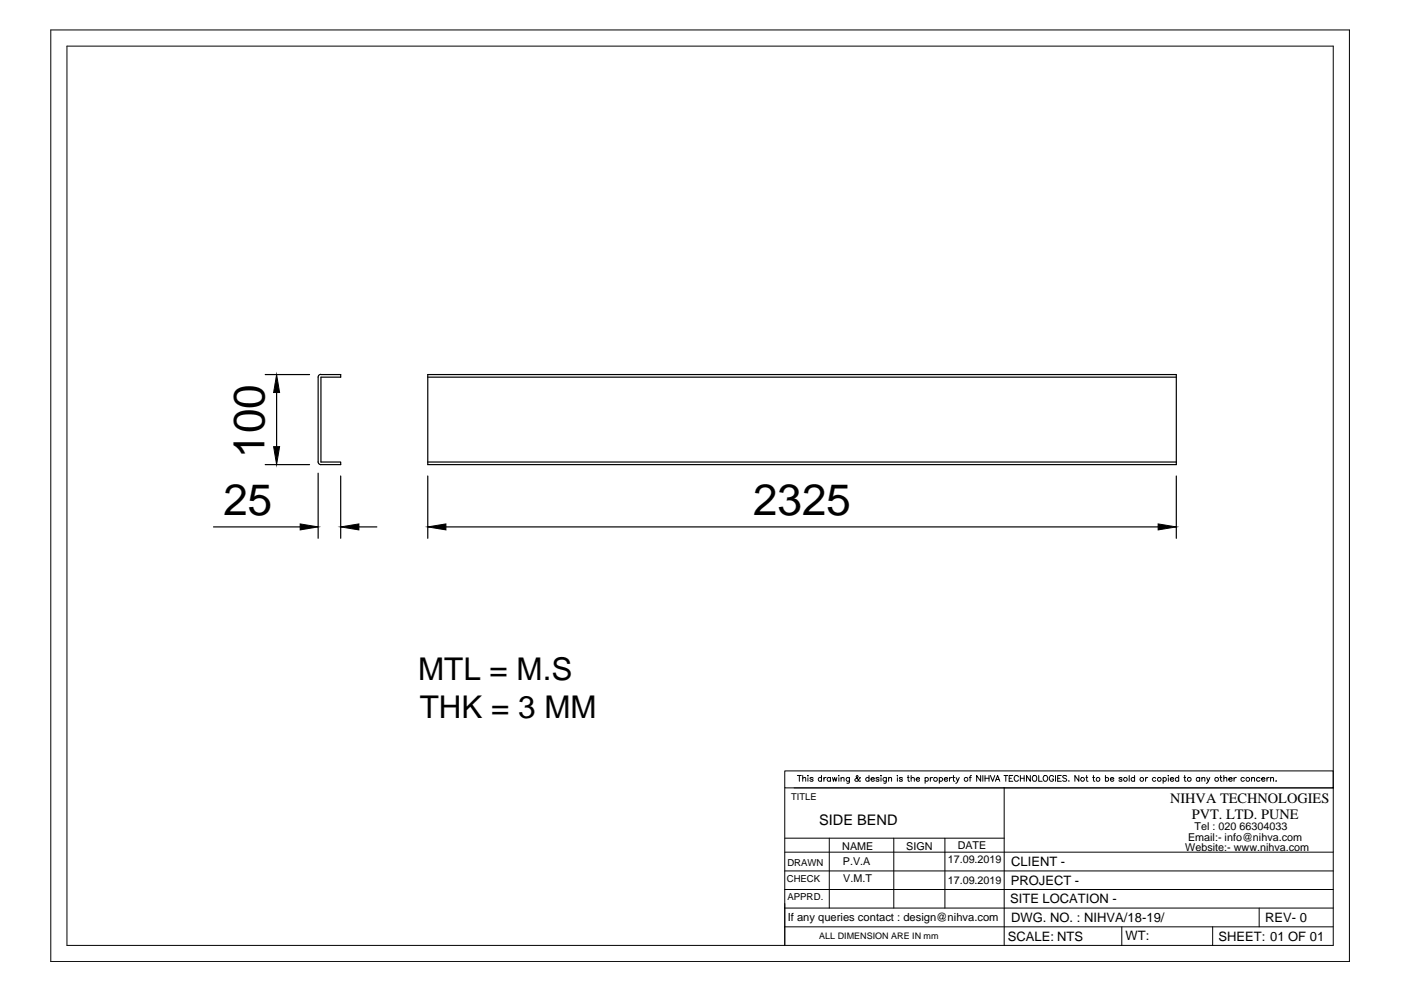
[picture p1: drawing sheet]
<svg xmlns="http://www.w3.org/2000/svg" width="297mm" height="210mm" viewBox="0 0 297 210" stroke-linecap="round" stroke-linejoin="round" font-family="sans-serif">
<!-- layer: 0 -->
<g fill="none" stroke="#000" stroke-width=".25">
<path d="M56.2 79.4h9.4M67.5 80v17.9l.2 .5 .3 .1M68 79.4l-.3 .1-.2 .4M68 79.4h4.2v.6h-4.2v18h4.2v.5h-4.2M90.7 79.4h158.7v19.1h-158.7zM90.7 80h158.7M56.2 98.5h9.4M58.6 83.2v11.5M90.7 98h158.7M45.3 111.7h18.3M67.5 100.3v13.8M72.2 100.9v13.2"/>
<path d="M76.1 111.7h3.8M90.7 100.9v13.2M94.5 111.7h151M249.4 100.9v13.2"/>
</g>
<path d="M58 94.7h1.3l-.7 3.8zM58.6 79.4l.7 3.8h-1.3zM63.6 111.1l3.9 .6-3.9 .7zM72.2 111.7l3.9-.6v1.3zM90.7 111.7l3.8-.6v1.3zM245.5 111.1l3.9 .6-3.9 .7z" fill="#000" stroke="#000" stroke-width=".21"/>
<g fill="none" stroke="#000" stroke-width=".21">
<path d="M10.8 6.4h275.3v197.5h-275.3zM14.2 9.8h268.5v190.6h-268.5zM166.4 163.4h116.3v3.6h-116.3zM166.4 167v33.4M166.4 177.7h46.5M168.4 167h114.3M169.1 164.4h.8M169.5 164.4v1.3M170.2 165.1l.3-.3 .3 .1v.8M170.2 164.4v1.3M171.3 164.4v.1zM171.3 164.9v.8"/>
<path d="M172.4 165l-.3-.2-.3 .1v.2l.6 .4-.3 .2-.4-.2M174.2 165a.38 .38 0 0 0-.6 0 .38 .38 0 0 0 0 .5 .38 .38 0 0 0 .6 0M174.2 164.4v1.3M174.7 164.8v.9M175.1 164.8l-.2 .1-.2 .3M175.8 177.7v14.8M176.1 165a.4 .4 0 0 0-.6 0 .4 .4 0 0 0 0 .5 .4 .4 0 0 0 .6 0M176.1 164.8v.9M176.5 164.8l.2 .9 .3-.9 .2 .9 .2-.9M177.9 164.4v.1zM177.9 164.9v.8M178.3 165.1l.3-.3 .3 .1 .1 .8"/>
<path d="M178.3 164.8v.9M180.1 164.8v1.1l-.6 .1M180.1 165a.4 .4 0 0 0-.6 0 .4 .4 0 0 0 0 .5 .4 .4 0 0 0 .6 0M182.4 165l-.1-.2a.8 .8 0 0 1-1 .8v-.4l.6-.5-.1-.3-.3 .2 .1 .3 .5 .7h.3M184.2 165a.4 .4 0 0 0-.5 0 .4 .4 0 0 0 0 .5 .4 .4 0 0 0 .5 0M184.2 164.4v1.3M184.7 165.2h.7a.4 .4 0 0 0-.6-.3 .4 .4 0 0 0-.1 .6 .4 .4 0 0 0 .6 .1l.1-.1M186.4 165l-.2-.2-.4 .1v.2l.5 .2 .1 .2-.2 .2-.5-.2M186.8 164.4v.1zM186.8 164.9v.8M187.9 164.8v1l-.1 .2h-.4M187.9 165a.4 .4 0 0 0-.6 0 .4 .4 0 0 0 0 .5 .4 .4 0 0 0 .6 0"/>
<path d="M188.4 165.1l.3-.3 .3 .1v.8M188.4 164.8v.9M189.5 177.7v14.8M190.3 164.4v.1zM190.3 164.9v.8M191.3 165l-.2-.2-.4 .1v.2l.6 .2v.2l-.2 .2-.4-.2M192.4 164.8h.4M192.5 164.4v1l.1 .2 .2 .1M193.2 165.1l.3-.3 .3 .1 .1 .8M193.2 164.4v1.3M194.2 165.2h.8v-.1a.4 .4 0 0 0-.6-.1 .4 .4 0 0 0 0 .6 .4 .4 0 0 0 .6-.1M196.1 165a.38 .38 0 0 1 .6 0 .38 .38 0 0 1 0 .5 .38 .38 0 0 1-.6 0"/>
<path d="M196.1 164.8v1.3M197.2 164.8v.9M197.7 164.8l-.3 .1-.2 .3M199.2 165a.4 .4 0 0 1 .5 0 .4 .4 0 0 1 0 .5 .4 .4 0 0 1-.5 0M199.2 164.8v1.3M200.2 165.2h.7a.4 .4 0 0 0-.5-.3 .4 .4 0 0 0-.2 .6 .4 .4 0 0 0 .6 .1l.1-.1M200.3 177.7v14.8M201.3 164.8v.9M201.8 164.8l-.3 .1-.2 .3M202 164.8h.4M202.2 164.4v1v.2l.3 .1M202.7 164.8l.3 .9 .4-.9"/>
<path d="M203 165.7l-.4 .4M205.5 164.8h.4M206 164.4l-.3 .3v1M207.9 164.4v1.3l-.8-1.3v1.3M208.4 164.4v1.3M208.8 164.4v1.3M208.8 165h.9M209.7 164.4v1.3M210 164.4l.5 1.3 .4-1.3M211 165.7l.5-1.3 .5 1.3M211.2 165.3h.6M212.9 164.4h.8"/>
<path d="M212.9 167v33.4M213.2 164.4v1.3M214 165h.4M214.7 164.4h-.7v1.3h.7M215.9 164.7a.46 .46 0 0 0-.5-.3 .46 .46 0 0 0-.4 .5v.3a.46 .46 0 0 0 .4 .4 .46 .46 0 0 0 .5-.2M216.3 165h.8M216.3 164.4v1.3M217.1 164.4v1.3M218.5 164.4v1.3l-.9-1.3v1.3M219 164.6l.1-.1a.58 .58 0 0 1 .7 .5 .58 .58 0 0 1-.7 .6l-.2-.4zM220.2 164.4v1.3h.8M221.3 164.6l.1-.1a.57 .57 0 0 1 .8 .6 .57 .57 0 0 1-.9 .4l-.1-.3z"/>
<path d="M223.4 164.7a.46 .46 0 0 0-.6-.3 .46 .46 0 0 0-.3 .5v.3a.45 .45 0 0 0 .4 .5 .45 .45 0 0 0 .5-.5h-.3M223.8 164.4v1.3M224.3 165h.4M225 164.4h-.7v1.3h.7M226.2 164.6l-.3-.2-.6 .2 .1 .3 .7 .3 .1 .3-.3 .2-.6-.2M226.6 165.6h.1M228.7 164.4v1.3l-.8-1.3v1.3M230.2 164.8h.4M230.4 164.4v1v.2l.3 .1M231.7 164.8h.4M231.8 164.4v1l.3 .3M234.4 165a.38 .38 0 0 1 .5 0 .38 .38 0 0 1 0 .5 .38 .38 0 0 1-.5 0"/>
<path d="M234.4 164.4v1.3M235.4 165.2h.7a.4 .4 0 0 0-.5-.3 .4 .4 0 0 0-.2 .6 .4 .4 0 0 0 .6 .1l.1-.1M237.9 165l-.1-.1h-.5v.2l.5 .2 .1 .2-.3 .2-.3-.2M239.4 164.4v1.3M240.6 165a.4 .4 0 0 0-.6 0 .4 .4 0 0 0 0 .5 .4 .4 0 0 0 .6 0M240.6 164.4v1.3M242.9 164.8v.9M243.3 164.8l-.3 .1-.1 .3M245 165a.4 .4 0 0 0-.6 0 .4 .4 0 0 0 0 .5 .4 .4 0 0 0 .6 0M246.6 165a.38 .38 0 0 1 .6 0 .38 .38 0 0 1 0 .5 .38 .38 0 0 1-.6 0M246.6 164.8v1.3M247.7 164.4v.1z"/>
<path d="M247.7 164.9v.8M248.1 165.2h.7a.4 .4 0 0 0-.5-.3 .4 .4 0 0 0-.2 .6 .4 .4 0 0 0 .6 .1l.1-.1M249.9 165a.4 .4 0 0 0-.6 0 .4 .4 0 0 0 0 .5 .4 .4 0 0 0 .6 0M249.9 164.4v1.3M251 164.8h.4M251.2 164.4v1v.2l.3 .1M254.4 165a.4 .4 0 0 0-.6 0 .4 .4 0 0 0 0 .5 .4 .4 0 0 0 .6 0M254.4 164.8v.9M254.8 165.1l.3-.3 .3 .1 .1 .8M254.8 164.8v.9M255.8 164.8l.4 .9 .3-.9M256.2 165.7l-.5 .4"/>
<path d="M258.6 164.8h.5M258.8 164.4v1l.3 .3M259.5 165.1l.3-.3 .3 .1v.8M259.5 164.4v1.3M260.5 165.2h.8a.4 .4 0 0 0-.6-.3 .4 .4 0 0 0-.2 .6 .4 .4 0 0 0 .6 .1l.2-.1M261.6 164.8v.9M262.1 164.8l-.3 .1-.2 .3M263.8 165a.4 .4 0 0 0-.6 0 .4 .4 0 0 0 0 .5 .4 .4 0 0 0 .6 0M265.4 165.1l.3-.3 .3 .1v.8M265.4 164.8v.9M267.1 165a.4 .4 0 0 0-.6 0 .4 .4 0 0 0 0 .5 .4 .4 0 0 0 .6 0M267.5 165.2h.7a.4 .4 0 0 0-.4-.3 .4 .4 0 0 0-.4 .4 .4 .4 0 0 0 .4 .4l.4-.2"/>
<path d="M268.6 164.8v.9M269.1 164.8l-.3 .1-.2 .3M269.4 165.1l.3-.3 .3 .1v.8M269.4 164.8v.9M270.5 165.6h.1zM166.4 192.5h116.3M166.4 188.6h116.3M166.4 184.7h116.3M166.4 180.7h116.3M166.4 196.5h116.3M237.8 196.5v3.9M257.1 196.5v3.9"/>
<path d="M267 192.5v4"/>
<circle cx="198.3" cy="165.2" r=".41"/>
<circle cx="204.8" cy="165.2" r=".41"/>
<circle cx="229.5" cy="165.2" r=".4"/>
<circle cx="232.8" cy="165.2" r=".4"/>
<circle cx="238.6" cy="165.2" r=".4"/>
<circle cx="242.1" cy="165.2" r=".4"/>
<circle cx="245.8" cy="165.2" r=".4"/>
<circle cx="252.2" cy="165.2" r=".41"/>
<circle cx="258" cy="165.2" r=".41"/>
<circle cx="264.6" cy="165.2" r=".41"/>
</g>
<g font-size="9.3">
<text x="56.1" y="97" transform="rotate(-90 56.1 97)">100</text>
<text x="47.4" y="109.2">25</text>
<text x="159.7" y="109.2">2325</text>
</g>
<g font-size="6.6">
<text x="88.7" y="144.3">MTL = M.S</text>
<text x="89" y="152.3">THK = 3 MM</text>
</g>
<text font-size="3.1" x="173.7" y="174.8">SIDE BEND</text>
<g font-size="3">
<text x="248.1" y="170.3">NIHVA TECHNOLOGIES</text>
<text x="252.7" y="173.7">PVT. LTD. PUNE</text>
</g>
<g font-size="2.8">
<text x="214.4" y="183.6">CLIENT -</text>
<text x="214.2" y="191.5">SITE LOCATION -</text>
<text x="214.3" y="187.6">PROJECT -</text>
<text x="214.4" y="195.5">DWG. NO. : NIHVA/18-19/</text>
<text x="268.2" y="195.5">REV- 0</text>
<text x="213.7" y="199.4">SCALE: NTS</text>
<text x="238.6" y="199.4">WT:</text>
<text x="258.3" y="199.4">SHEET: 01 OF 01</text>
</g>
<text font-size="2.4" x="167" y="195.2">If any queries contact : design@nihva.com</text>
<g font-size="2.3">
<text x="251.9" y="178.3">Email:- info@nihva.com</text>
<text x="253.3" y="176">Tel : 020 66304033</text>
<text x="178.6" y="180.1">NAME</text>
<text x="178.7" y="183.5">P.V.A</text>
<text x="192.1" y="180.1">SIGN</text>
<text x="200.9" y="182.9">17.09.2019</text>
<text x="203" y="180.1">DATE</text>
<text x="251.3" y="180.4">Website:- www.nihva.com</text>
<text x="178.8" y="187.1">V.M.T</text>
<text x="200.9" y="187.4">17.09.2019</text>
</g>
<g font-size="2">
<text x="167.7" y="169.6">TITLE</text>
<text x="166.9" y="183.5">DRAWN</text>
<text x="166.8" y="187">CHECK</text>
<text x="166.9" y="190.9">APPRD.</text>
</g>
<text font-size="1.9" x="173.7" y="199.1">ALL DIMENSION ARE IN mm</text>
</svg>
